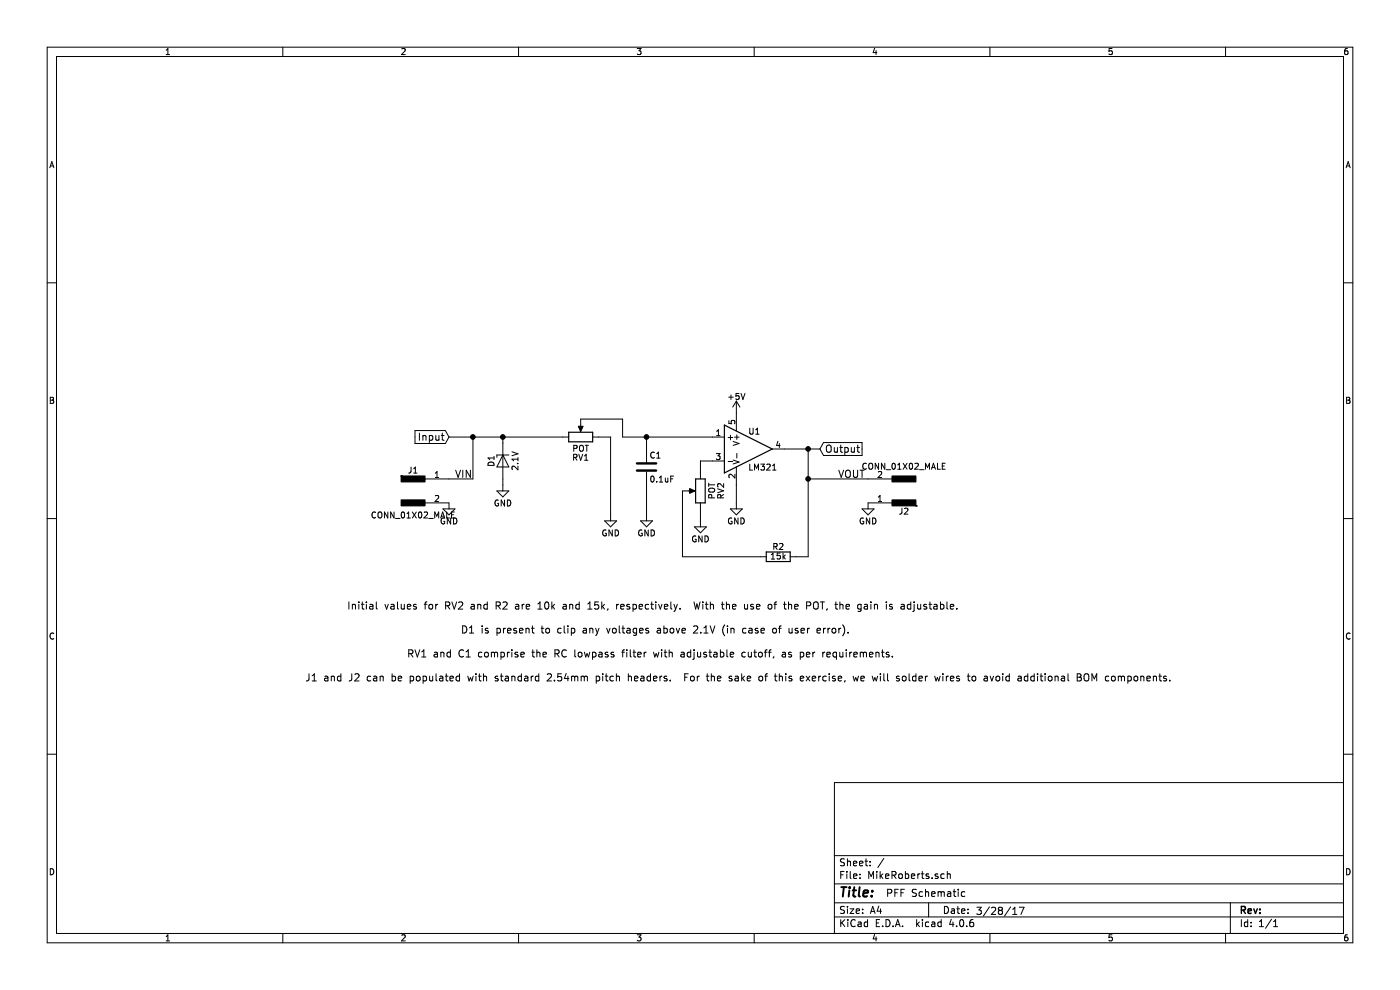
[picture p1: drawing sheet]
EESchema Schematic File Version 2
LIBS:power
LIBS:device
LIBS:transistors
LIBS:conn
LIBS:linear
LIBS:regul
LIBS:74xx
LIBS:cmos4000
LIBS:adc-dac
LIBS:memory
LIBS:xilinx
LIBS:microcontrollers
LIBS:dsp
LIBS:microchip
LIBS:analog_switches
LIBS:motorola
LIBS:texas
LIBS:intel
LIBS:audio
LIBS:interface
LIBS:digital-audio
LIBS:philips
LIBS:display
LIBS:cypress
LIBS:siliconi
LIBS:opto
LIBS:atmel
LIBS:contrib
LIBS:valves
LIBS:MikeRoberts-cache
EELAYER 25 0
EELAYER END
$Descr A4 11693 8268
encoding utf-8
Sheet 1 1
Title ""
Date ""
Rev ""
Comp ""
Comment1 ""
Comment2 ""
Comment3 ""
Comment4 ""
$EndDescr
Text GLabel 3750 3650 0    60   Input ~ 0
Input
Wire Wire Line
	3750 3650 4700 3650
$Comp
L D_Zener D1
U 1 1
P 4200 3850
F 0 "D1" H 4200 3950 50  0000 C CNN
F 1 "2.1V" H 4200 3750 50  0000 C CNN
F 2 "Resistors_THT:R_Axial_DIN0204_L3.6mm_D1.6mm_P5.08mm_Horizontal" H 4200 3850 50  0001 C CNN
F 3 "" H 4200 3850 50  0001 C CNN
F 4 "Nexperia" H 4200 3850 60  0001 C CNN "MFR"
F 5 "NZX2V1B,133" H 4200 3850 60  0001 C CNN "MFG PN"
F 6 "1727-1134-1-ND" H 4200 3850 60  0001 C CNN "Vendor PN"
F 7 "Digi-Key" H 4200 3850 60  0001 C CNN "Vendor"
	1    4200 3850
	0    -1   1    0   
$EndComp
$Comp
L GND #PWR01
U 1 1
P 4200 4050
F 0 "#PWR01" H 4200 3800 50  0001 C CNN
F 1 "GND" H 4200 3900 50  0000 C CNN
F 2 "" H 4200 4050 50  0001 C CNN
F 3 "" H 4200 4050 50  0001 C CNN
	1    4200 4050
	1    0    0    -1  
$EndComp
$Comp
L POT RV1
U 1 1
P 4850 3650
F 0 "RV1" V 4675 3650 50  0000 C CNN
F 1 "POT" V 4750 3650 50  0000 C CNN
F 2 "Potentiometers:Potentiometer_Trimmer_Vishay_T73YP_Horizontal" H 4850 3650 50  0001 C CNN
F 3 "" H 4850 3650 50  0001 C CNN
	1    4850 3650
	0    -1   -1   0   
$EndComp
$Comp
L R R2
U 1 1
P 6500 4650
F 0 "R2" V 6580 4650 50  0000 C CNN
F 1 "15k" V 6500 4650 50  0000 C CNN
F 2 "Resistors_THT:R_Axial_DIN0204_L3.6mm_D1.6mm_P5.08mm_Horizontal" V 6430 4650 50  0001 C CNN
F 3 "" H 6500 4650 50  0001 C CNN
	1    6500 4650
	0    -1   -1   0   
$EndComp
$Comp
L GND #PWR02
U 1 1
P 6150 4200
F 0 "#PWR02" H 6150 3950 50  0001 C CNN
F 1 "GND" H 6150 4050 50  0000 C CNN
F 2 "" H 6150 4200 50  0001 C CNN
F 3 "" H 6150 4200 50  0001 C CNN
	1    6150 4200
	1    0    0    -1  
$EndComp
Wire Wire Line
	6150 4050 6150 4200
Wire Wire Line
	5950 3850 5850 3850
Wire Wire Line
	5850 3850 5850 3950
Wire Wire Line
	5850 4250 5850 4350
$Comp
L GND #PWR03
U 1 1
P 5850 4350
F 0 "#PWR03" H 5850 4100 50  0001 C CNN
F 1 "GND" H 5850 4200 50  0000 C CNN
F 2 "" H 5850 4350 50  0001 C CNN
F 3 "" H 5850 4350 50  0001 C CNN
	1    5850 4350
	1    0    0    -1  
$EndComp
$Comp
L POT RV2
U 1 1
P 5850 4100
F 0 "RV2" V 5675 4100 50  0000 C CNN
F 1 "POT" V 5750 4100 50  0000 C CNN
F 2 "Potentiometers:Potentiometer_Trimmer_Vishay_T73YP_Horizontal" H 5850 4100 50  0001 C CNN
F 3 "" H 5850 4100 50  0001 C CNN
	1    5850 4100
	-1   0    0    1   
$EndComp
Wire Wire Line
	6550 3750 6850 3750
Text GLabel 7200 3750 0    60   Output ~ 0
Output
Connection ~ 6750 3750
Wire Wire Line
	5100 3650 5100 4300
$Comp
L GND #PWR04
U 1 1
P 5100 4300
F 0 "#PWR04" H 5100 4050 50  0001 C CNN
F 1 "GND" H 5100 4150 50  0000 C CNN
F 2 "" H 5100 4300 50  0001 C CNN
F 3 "" H 5100 4300 50  0001 C CNN
	1    5100 4300
	1    0    0    -1  
$EndComp
$Comp
L +5V #PWR05
U 1 1
P 6150 3450
F 0 "#PWR05" H 6150 3300 50  0001 C CNN
F 1 "+5V" H 6150 3590 50  0000 C CNN
F 2 "" H 6150 3450 50  0001 C CNN
F 3 "" H 6150 3450 50  0001 C CNN
	1    6150 3450
	1    0    0    -1  
$EndComp
Wire Wire Line
	4850 3500 5200 3500
Wire Wire Line
	5200 3500 5200 3650
Wire Wire Line
	5200 3650 5950 3650
$Comp
L C C1
U 1 1
P 5400 3900
F 0 "C1" H 5425 4000 50  0000 L CNN
F 1 "0.1uF" H 5425 3800 50  0000 L CNN
F 2 "Resistors_THT:R_Axial_DIN0204_L3.6mm_D1.6mm_P5.08mm_Horizontal" H 5438 3750 50  0001 C CNN
F 3 "" H 5400 3900 50  0001 C CNN
	1    5400 3900
	1    0    0    -1  
$EndComp
Wire Wire Line
	5000 3650 5100 3650
Wire Wire Line
	5400 3750 5400 3650
Connection ~ 5400 3650
Wire Wire Line
	5400 4050 5400 4300
$Comp
L GND #PWR06
U 1 1
P 5400 4300
F 0 "#PWR06" H 5400 4050 50  0001 C CNN
F 1 "GND" H 5400 4150 50  0000 C CNN
F 2 "" H 5400 4300 50  0001 C CNN
F 3 "" H 5400 4300 50  0001 C CNN
	1    5400 4300
	1    0    0    -1  
$EndComp
$Comp
L LM321 U1
U 1 1
P 6250 3750
F 0 "U1" H 6250 3900 50  0000 L CNN
F 1 "LM321" H 6250 3600 50  0000 L CNN
F 2 "TO_SOT_Packages_SMD:SOT-23-5_HandSoldering" H 6150 3800 50  0001 C CNN
F 3 "" H 6250 3900 50  0001 C CNN
	1    6250 3750
	1    0    0    -1  
$EndComp
Wire Wire Line
	5700 4100 5700 4650
Wire Wire Line
	5700 4650 6350 4650
Wire Wire Line
	6750 3750 6750 4650
Wire Wire Line
	6750 4650 6650 4650
Text Notes 2900 5100 0    60   ~ 0
Initial values for RV2 and R2 are 10k and 15k, respectively.  With the use of the POT, the gain is adjustable.
Text Notes 3850 5300 0    60   ~ 0
D1 is present to clip any voltages above 2.1V (in case of user error).
Text Notes 3400 5500 0    60   ~ 0
RV1 and C1 comprise the RC lowpass filter with adjustable cutoff, as per requirements.
Text Notes 7400 7500 0    60   ~ 0
PFF Schematic
Text Notes 8150 7650 0    60   ~ 0
3/28/17
$Comp
L CONN_01X02_MALE J1
U 1 1
P 3450 4100
F 0 "J1" H 3450 4275 50  0000 C CNN
F 1 "CONN_01X02_MALE" H 3450 3900 50  0000 C CNN
F 2 "Measurement_Points:Test_Point_2Pads" H 3450 4200 50  0001 C CNN
F 3 "" H 3450 4200 50  0001 C CNN
	1    3450 4100
	1    0    0    -1  
$EndComp
$Comp
L CONN_01X02_MALE J2
U 1 1
P 7550 4100
F 0 "J2" H 7550 4275 50  0000 C CNN
F 1 "CONN_01X02_MALE" H 7550 3900 50  0000 C CNN
F 2 "Measurement_Points:Test_Point_2Pads" H 7550 4200 50  0001 C CNN
F 3 "" H 7550 4200 50  0001 C CNN
	1    7550 4100
	-1   0    0    1   
$EndComp
$Comp
L GND #PWR07
U 1 1
P 3750 4200
F 0 "#PWR07" H 3750 3950 50  0001 C CNN
F 1 "GND" H 3750 4050 50  0000 C CNN
F 2 "" H 3750 4200 50  0001 C CNN
F 3 "" H 3750 4200 50  0001 C CNN
	1    3750 4200
	1    0    0    -1  
$EndComp
$Comp
L GND #PWR08
U 1 1
P 7250 4200
F 0 "#PWR08" H 7250 3950 50  0001 C CNN
F 1 "GND" H 7250 4050 50  0000 C CNN
F 2 "" H 7250 4200 50  0001 C CNN
F 3 "" H 7250 4200 50  0001 C CNN
	1    7250 4200
	1    0    0    -1  
$EndComp
Wire Wire Line
	3750 4000 3950 4000
Wire Wire Line
	3950 4000 3950 3650
Connection ~ 3950 3650
Text Label 3800 4000 0    60   ~ 0
VIN
Wire Wire Line
	6750 4000 7250 4000
Connection ~ 6750 4000
Text Label 7000 4000 0    60   ~ 0
VOUT
Text Notes 2550 5700 0    60   ~ 0
J1 and J2 can be populated with standard 2.54mm pitch headers.  For the sake of this exercise, we will solder wires to avoid additional BOM components.
Wire Wire Line
	4200 3650 4200 3700
Connection ~ 4200 3650
Wire Wire Line
	4200 4050 4200 4000
$EndSCHEMATC
